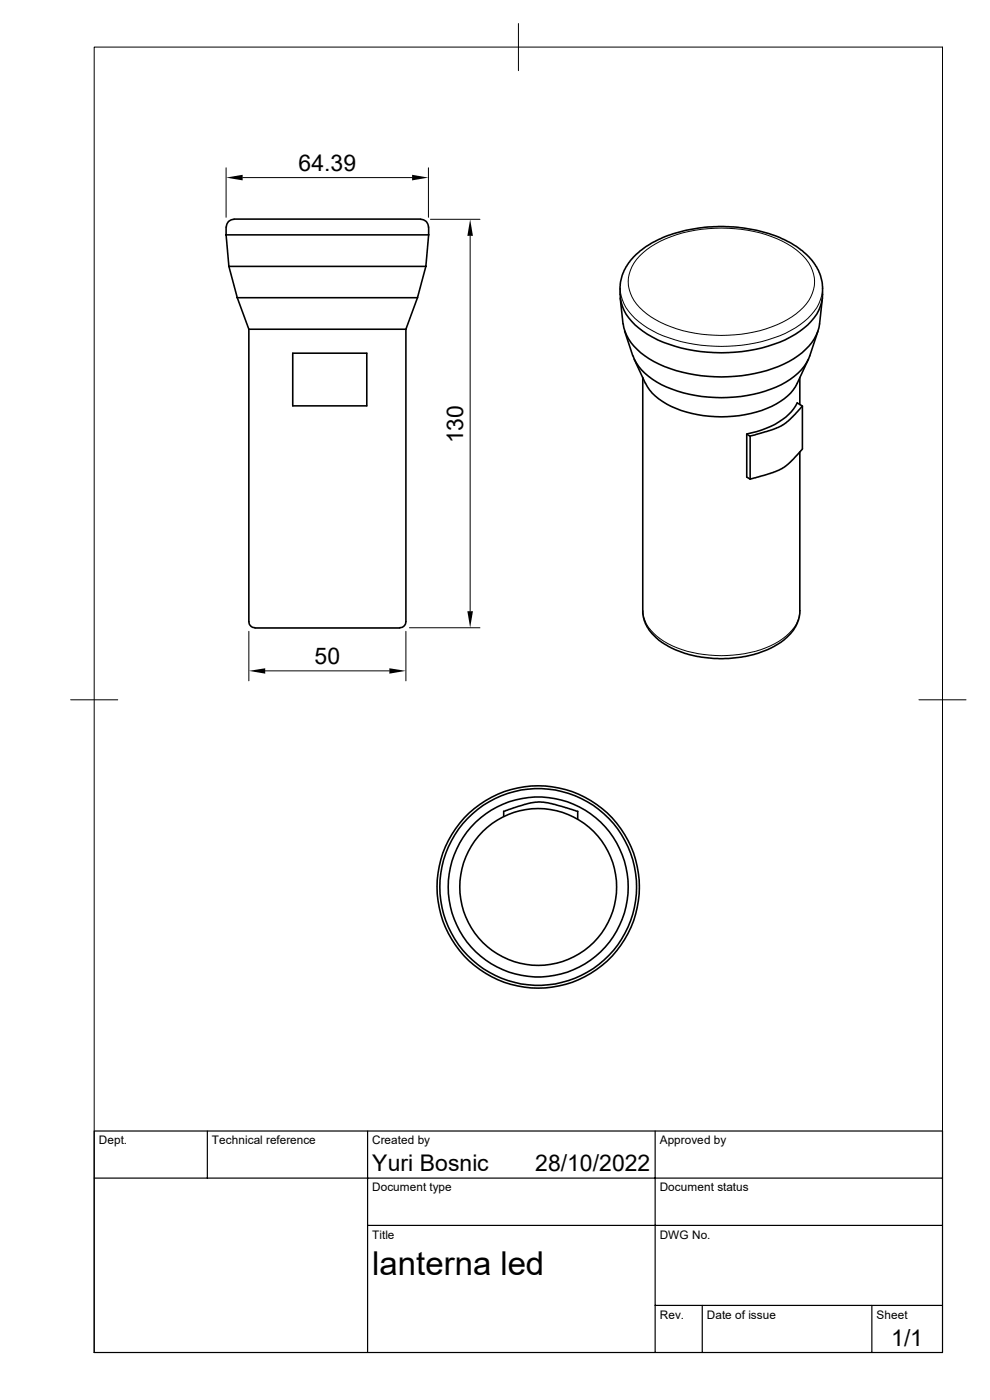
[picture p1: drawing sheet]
<svg xmlns="http://www.w3.org/2000/svg" width="210mm" height="297mm" viewBox="0 0 210 297" stroke-linecap="round" stroke-linejoin="round" font-family="sans-serif">
<g fill="none" stroke="#000" stroke-width=".34">
<path d="M48 48.2v1.6M48 49.8l.6 6.7M48 49.8h42.9M48.6 56.5l1.7 6.7M48.6 56.5h41.7M49.7 46.5h39.5M49.7 46.5a1.59 1.59 0 0 0-1.7 1.7M89.2 46.5a1.59 1.59 0 0 1 1.7 1.7M90.3 56.5l-1.7 6.7M90.9 48.2v1.6M90.9 49.8l-.6 6.7M50.3 63.2l2.5 6.6"/>
<path d="M50.3 63.2h38.3M52.8 69.9h33.3M52.8 69.8v62.1a1.3 1.3 0 0 0 1.3 1.3M62.1 74.9h15.7v11.2h-15.7zM86.1 69.8v62.1a1.3 1.3 0 0 1-1.3 1.3M88.6 63.2l-2.5 6.6M131.6 62.5a9.7 9.7 0 0 0 4.8 7.8 29.4 29.4 0 0 0 16.6 4.5 29.6 29.6 0 0 0 16.7-4.5 10.1 10.1 0 0 0 4.6-10.9l-.6-1.9-.8-1.4-1.2-1.5-1.1-1a24.7 24.7 0 0 0-13.5-5.3 32.5 32.5 0 0 0-18.9 3.3l-3.2 2.3-1.3 1.4-.9 1.3-.8 1.8-.4 1.5-.1 2.6M131.6 63.2l.6 5.5M132.5 70.2l1.7 5.3M134.5 76.2l2.4 5.1M171.5 76.2l-2.4 5.1a12.5 12.5 0 0 1-7.5 5.8 26.9 26.9 0 0 1-20.2-1.4l-.9-.5a9 9 0 0 1-3.6-3.9M173.5 70.2l-1.7 5.3a12.3 12.3 0 0 1-7.2 6.6 30.5 30.5 0 0 1-25.2-1 10.8 10.8 0 0 1-5.1-5.6"/>
<path d="M174.5 63.2l-.6 5.5a10.6 10.6 0 0 1-5.5 7.4 32.3 32.3 0 0 1-22.4 3.1 21.2 21.2 0 0 1-11.5-5.8 8.9 8.9 0 0 1-2.3-4.7M136.4 80.1v49.4a8.6 8.6 0 0 0 4.8 7.3 24.9 24.9 0 0 0 23.9-.2 8.5 8.5 0 0 0 4.6-7.1v-33.6M158.4 92.1a15.8 15.8 0 0 0 10-5.4l.7-1.2 1.1 .6v9.1l-2.8 3.1-1.5 1.1-2.5 1.1-4.3 1.1M159.1 92.5l-.7-.4v9.1l.7 .4M159.1 92.5v9.1M169.7 80.1v5.7M170.2 86.1l-2.9 3.2-1.5 1-2.1 .9-4.6 1.3M54.1 133.2h30.7M106.8 173.2v-1.1l4.5-1.5 1.4-.3 1.9-.2 3 .5 5 1.5v1.6"/>
<circle cx="114.2" cy="188.2" r="21.5"/>
<circle cx="114.2" cy="188.2" r="16.6"/>
<circle cx="114.2" cy="188.2" r="20.9"/>
<circle cx="114.2" cy="188.2" r="19.1"/>
</g>
<g fill="none" stroke="#000" stroke-width=".21">
<path d="M20 10h179.9v276.9h-179.9zM110 5v10M48 35.6v10.5M51.5 37.7h35.9M90.9 35.6v10.5M91.3 46.5h10.5M99.7 50v79.7M135.7 54.3a22.8 22.8 0 0 1 14.5-5.8 28.9 28.9 0 0 1 17.8 3.8 9.8 9.8 0 0 1 4.8 6.7 8.5 8.5 0 0 1-3.9 7.6 27 27 0 0 1-17.3 4.5 25 25 0 0 1-15.2-5.2 7.5 7.5 0 0 1-.7-11.6zM131.6 61.1a9.7 9.7 0 0 0 4.8 7.8 29.4 29.4 0 0 0 16.6 4.6 29.6 29.6 0 0 0 16.7-4.6 9.7 9.7 0 0 0 4.8-7.8M52.8 133.9v10.5M86.1 133.9v10.5M86.9 133.2h14.9"/>
<path d="M136.4 129.5a8 8 0 0 0 4.4 6.6 26.4 26.4 0 0 0 19.5 2.1 14.2 14.2 0 0 0 8.7-5.8 5.7 5.7 0 0 0 .7-2.9M15 148.5h10M56.3 142.3h26.3M194.9 148.5h10"/>
</g>
<path d="M20 239.9h179.9v47h-179.9zM44 239.9v10M78 239.9v47M139 239.9v47M20 249.9h179.9M78 260h121.9M139 276.9h60.9M149 276.9v10M185 276.9v10" fill="none" stroke="#000" stroke-width=".25"/>
<path d="M48 37.7l3.5-.6v1.2zM87.4 37.1l3.5 .6-3.5 .6zM99.7 46.5l.6 3.5h-1.2zM99.1 129.7h1.2l-.6 3.5zM52.8 142.3l3.5-.5v1.1zM82.6 141.8l3.5 .5-3.5 .6z" fill="#000"/>
<text font-size="7" x="79" y="270.5">lanterna led</text>
<g font-size="4.9">
<text x="63.3" y="36.2">64.39</text>
<text x="98.3" y="94.1" transform="rotate(-90 98.3 94.1)">130</text>
<text x="66.7" y="140.9">50</text>
<text x="79" y="248.5">Yuri Bosnic</text>
<text x="113.5" y="248.5">28/10/2022</text>
<text x="189.1" y="285.6">1/1</text>
</g>
<g font-size="2.5">
<text x="21" y="242.7">Dept.</text>
<text x="45" y="242.7">Technical reference</text>
<text x="78.9" y="242.7">Created by</text>
<text x="140" y="242.7">Approved by</text>
<text x="79" y="252.8">Document type</text>
<text x="139.9" y="252.8">Document status</text>
<text x="79" y="262.8">Title</text>
<text x="139.9" y="262.8">DWG No.</text>
<text x="140" y="279.7">Rev.</text>
<text x="149.9" y="279.7">Date of issue</text>
<text x="186" y="279.7">Sheet</text>
</g>
</svg>
